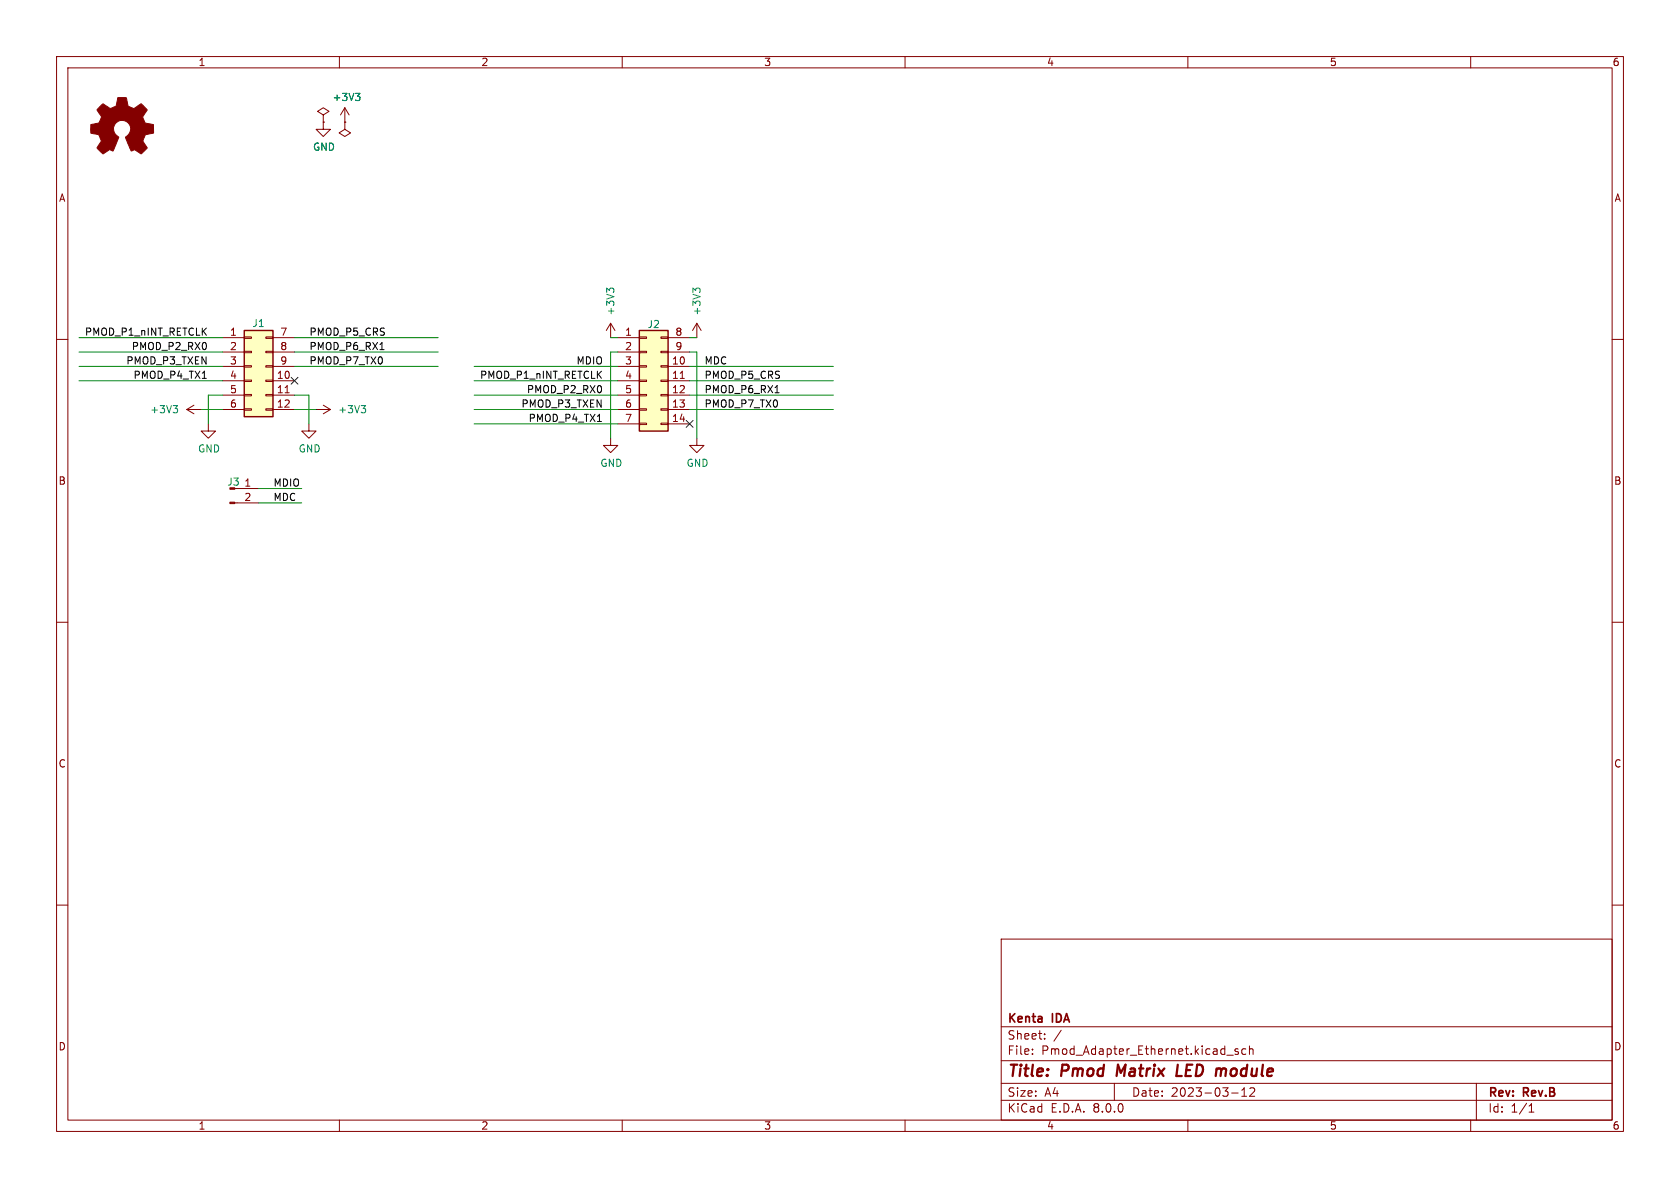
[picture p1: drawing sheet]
<svg xmlns="http://www.w3.org/2000/svg" width="297mm" height="210mm" viewBox="0 0 297 210" stroke-linecap="round" stroke-linejoin="round" font-family="sans-serif">
<g fill="none" stroke="#840000" stroke-width=".18">
<path d="M10 10h277v190h-277zM12 12h273v186h-273zM60 10v2M110 10v2M160 10v2M210 10v2M260 10v2M61 21.6v1.3l1 .6-1 .6-1.1-.6 1.1-.6M61 21.6h.1M10 60h2M285 60h2M54.6 74.9v1.3h1.3l-1.3 1.3-1.3-1.3h1.3"/>
<path d="M10 110h2M285 110h2M10 160h2M285 160h2M177 166h108v32h-108zM60 198v2M110 198v2M160 198v2M177 194.5h108M177 191.5h108M177 187.5h108M177 181.5h108"/>
<path d="M182.5 186.3v.1M182.5 185.5v.1M184.7 183.6v.1M184.7 182.8v.1M187.6 182.1l-1.3 2M197 191.5v3M210 198v2M216.9 186.5h1.1M217.7 193.2h1.2M218.9 185.5l-.4-.1-.2 .2 .1 .2 .5 .2v.3h-.6M219.5 193.8h.9M219.5 192.7l.5-.4v1.5"/>
<path d="M220.2 185.5l-.4-.1-.3 .3v.4l.2 .2h.5M220.9 185.5l.2-.1 .4 .1v.9M220.9 184.9v1.5M221 192.4l.5-.1 .2 .1 .1 .3-.9 1.1h.9M260 198v2M261 191.5v6.5M270.3 196.6h.9M270.3 195.5l.4-.4v1.5"/>
</g>
<path d="M197.6 188.2l-.2 2M208.2 188.2l-.2 2h.9M216.2 188.9l.5 .1" fill="none" stroke="#840000" stroke-width=".4"/>
<path d="M43.2 58.4h5.1v15.3h-5.1z" fill="#ffffc2"/>
<g fill="none" stroke="#840000" stroke-width=".18">
<path d="M39.4 59.7h3.8M43.2 59.6h1.2v.2h-1.2zM47 59.6h1.3v.2h-1.3zM48.3 59.7h3.8M33 72.4h2.6M33 72.4l1.3 .8M34.3 71.6l-1.3 .8M39.4 67.3h3.8M39.4 69.9h3.8M39.4 72.4h3.8M39.4 62.2h3.8M39.4 64.8h3.8"/>
<path d="M43.2 72.3h1.2v.2h-1.2zM43.2 69.7h1.2v.3h-1.2zM43.2 67.2h1.2v.2h-1.2zM43.2 64.6h1.2v.3h-1.2zM43.2 62.1h1.2v.3h-1.2zM47 72.3h1.3v.2h-1.3zM47 69.7h1.3v.3h-1.3zM47 67.2h1.3v.2h-1.3zM47 64.6h1.3v.3h-1.3zM47 62.1h1.3v.3h-1.3zM48.3 67.3h3.8M48.3 69.9h3.8"/>
<path d="M48.3 72.4h3.8M48.3 62.2h3.8M48.3 64.8h3.8M50.4 69.4h.7"/>
</g>
<path d="M43.2 58.4h5.1v15.3h-5.1z" fill="none" stroke="#840000" stroke-width=".25"/>
<path d="M30.6 71.7h.8l-.4 .5M31.2 72.2l.2 .2v.3l-.2 .3" fill="none" stroke="#008484" stroke-width=".18"/>
<path d="M113 58.4h5.1v17.8h-5.1z" fill="#ffffc2"/>
<g fill="none" stroke="#840000" stroke-width=".18">
<path d="M61 19.1l-.8 1.2M61 19.1v2.5M61 19.1l.7 1.2M57.1 21.6v1.3h1.3l-1.3 1.2-1.2-1.2h1.2M57.1 20.3l1.1-.6-1.1-.6-1 .6 1 .6v1.3M57.1 21.6h.1M61 21.6h.1M107.9 57.2l-.7 1.2M107.9 57.2v2.5M107.9 57.2l.8 1.2M109.2 59.7h3.8M113 59.6h1.3v.2h-1.3z"/>
<path d="M116.8 59.6h1.3v.2h-1.3zM118.1 59.7h3.8M123.2 57.2l-.8 1.2M123.2 57.2v2.5M123.2 57.2l.8 1.2M36.8 74.9v1.3h1.3l-1.3 1.3-1.2-1.3h1.2M55.9 72.4h2.5M57.1 71.6l1.3 .8M58.4 72.4l-1.3 .8M107.9 77.5v1.2h1.3l-1.3 1.3-1.2-1.3h1.2M109.2 64.8h3.8M109.2 67.3h3.8"/>
<path d="M109.2 69.9h3.8M109.2 72.4h3.8M109.2 74.9h3.8M109.2 62.2h3.8M113 74.8h1.3v.3h-1.3zM113 72.3h1.3v.2h-1.3zM113 69.7h1.3v.3h-1.3zM113 67.2h1.3v.2h-1.3zM113 64.6h1.3v.3h-1.3zM113 62.1h1.3v.3h-1.3zM116.8 74.8h1.3v.3h-1.3zM116.8 72.3h1.3v.2h-1.3z"/>
<path d="M116.8 69.7h1.3v.3h-1.3zM116.8 67.2h1.3v.2h-1.3zM116.8 64.6h1.3v.3h-1.3zM116.8 62.1h1.3v.3h-1.3zM118.1 64.8h3.8M118.1 67.3h3.8M118.1 69.9h3.8M118.1 72.4h3.8M118.1 74.9h3.8M118.1 62.2h3.8M120.3 66.9h.7M123.2 77.5v1.2h1.3l-1.3 1.3-1.3-1.3h1.3"/>
<path d="M41.5 88.9h4.2M41.9 86.4h3.8"/>
</g>
<path d="M113 58.4h5.1v17.8h-5.1z" fill="none" stroke="#840000" stroke-width=".25"/>
<path d="M62.9 16.5h.7l-.4 .5M63.4 17l.2 .2v.3l-.2 .3M107.7 51.2l.3-.3h.3l.2 .3M107.7 51.4l-.4-.5v.8M123 51.4l-.5-.5v.8M123 51.2l.2-.3h.3l.3 .3M63.9 71.7h.7l-.4 .5M64.4 72.2l.2 .2v.3l-.2 .3" fill="none" stroke="#008484" stroke-width=".18"/>
<g fill="#840000" stroke="#840000" stroke-width=".18">
<path d="M17.9 18.6l.3-.3 .9 .6a.62 .62 0 0 0 1 0l.2-.1a1.62 1.62 0 0 0 .5-1.3l.1-.3 1.4 .1 .2 .7a.74 .74 0 0 0 .7 1l.5 .2 1.3-.9 1 1.1-.4 .7a.75 .75 0 0 0-.1 1.2l.2 .4 1.4 .3 .1 1.5-1.5 .3v.1a1.23 1.23 0 0 0-.3 1.2l.6 1-.1 .2-1 .9-.8-.5a.54 .54 0 0 0-.8 0l-1.1-2.4a2.33 2.33 0 0 0 .9-1.9 1.54 1.54 0 0 0-2.5-.7 1.54 1.54 0 0 0 .4 2.6l-1.1 2.4a.69 .69 0 0 0-1.1 .1l-.6 .4-1.1-1.1 .8-1.2-.2-.5a.71 .71 0 0 0-.9-.7l-.7-.2v-1.5l.4-.1a1.11 1.11 0 0 0 1.2-.7 .72 .72 0 0 0-.2-1.2l-.4-.6z"/>
<path d="M40.6 88.8h.9v.2h-.9z"/>
</g>
<path d="M35.8 66.9h.7M67.2 61.8h.7M105.6 74.5h.7M137 69.4h.7" fill="none" stroke="#000" stroke-width=".18"/>
<g fill="none" stroke="#008400" stroke-width=".18">
<path d="M14 59.7h25.4M52.1 59.7h25.4M107.9 59.7h1.3M121.9 59.7h1.3M14 62.2h25.4M14 67.3h25.4M14 64.8h25.4M35.6 72.4h3.8M39.4 69.9h-2.6v5M52.1 62.2h25.4M52.1 69.9h2.5v5M52.1 64.8h25.4"/>
<path d="M52.1 72.4h3.8M83.8 67.3h25.4M83.8 69.9h25.4M83.8 64.8h25.4M83.8 72.4h25.4M83.8 74.9h25.4M109.2 62.2h-1.3v15.3M121.9 62.2h1.3v15.3M121.9 67.3h25.4M121.9 69.9h25.4M121.9 64.8h25.4M121.9 72.4h25.4"/>
<path d="M45.7 86.4h7.6M45.7 88.9h7.6"/>
</g>
<path d="M51.5 66.7l1.2 1.2M52.7 66.7l-1.2 1.2M121.3 74.3l1.2 1.2M122.5 74.3l-1.2 1.2" fill="none" stroke="#000084" stroke-width=".18"/>
<g font-size="2.8" fill="#840000">
<text x="178" y="190.9">Title:</text>
<text x="187.7" y="190.9">Pmod</text>
<text x="198.3" y="190.9">Matrix</text>
<text x="209.6" y="190.9">LED</text>
<text x="217.4" y="190.9">module</text>
</g>
<g font-size="2.1" fill="#840000">
<text x="178" y="184">Sheet:</text>
<text x="178" y="181.2">Kenta</text>
<text x="186.1" y="181.2">IDA</text>
<text x="178" y="186.7">File:</text>
<text x="184.1" y="186.7">Pmod_Adapter_Ethernet.kicad_sch</text>
<text x="178" y="196.9">KiCad</text>
<text x="178" y="194.1">Size:</text>
<text x="184.7" y="194.1">A4</text>
<text x="185.7" y="196.9">E.D.A.</text>
<text x="193.3" y="196.9">8.0.0</text>
<text x="200" y="194.1">Date:</text>
<text x="207" y="194.1">2023-03-12</text>
<text x="263" y="194.3">Rev:</text>
<text x="263" y="196.9">Id:</text>
<text x="267.1" y="196.9">1/1</text>
<text x="269.4" y="194.3">Rev.B</text>
</g>
<g font-size="1.8" fill="#840000">
<text x="35" y="11.9">1</text>
<text x="85" y="11.9">2</text>
<text x="135" y="11.9">3</text>
<text x="185" y="11.9">4</text>
<text x="235" y="11.9">5</text>
<text x="285" y="11.9">6</text>
<text x="10.3" y="35.9">A</text>
<text x="285.3" y="35.9">A</text>
<text x="40.6" y="59.4">1</text>
<text x="49.5" y="59.4">7</text>
<text x="110.4" y="59.4">1</text>
<text x="119.3" y="59.4">8</text>
<text x="40.6" y="62">2</text>
<text x="40.6" y="64.5">3</text>
<text x="49.5" y="62">8</text>
<text x="49.5" y="64.5">9</text>
<text x="110.4" y="62">2</text>
<text x="110.4" y="64.5">3</text>
<text x="118.7" y="64.5">10</text>
<text x="119.3" y="62">9</text>
<text x="40.6" y="67.1">4</text>
<text x="40.6" y="69.6">5</text>
<text x="48.9" y="67.1">10</text>
<text x="48.9" y="69.6">11</text>
<text x="110.4" y="67.1">4</text>
<text x="110.4" y="69.6">5</text>
<text x="118.7" y="67.1">11</text>
<text x="118.7" y="69.6">12</text>
<text x="40.6" y="72.1">6</text>
<text x="48.9" y="72.1">12</text>
<text x="110.4" y="72.1">6</text>
<text x="110.4" y="74.7">7</text>
<text x="118.7" y="72.1">13</text>
<text x="118.7" y="74.7">14</text>
<text x="10.3" y="85.9">B</text>
<text x="43.1" y="86.1">1</text>
<text x="43.1" y="88.6">2</text>
<text x="285.3" y="85.9">B</text>
<text x="10.3" y="135.9">C</text>
<text x="285.3" y="135.9">C</text>
<text x="10.3" y="185.9">D</text>
<text x="285.3" y="185.9">D</text>
<text x="35" y="199.9">1</text>
<text x="85" y="199.9">2</text>
<text x="135" y="199.9">3</text>
<text x="185" y="199.9">4</text>
<text x="235" y="199.9">5</text>
<text x="285" y="199.9">6</text>
</g>
<g font-size="1.8" fill="#008484">
<text x="58.7" y="18.1">+3V3</text>
<text x="55.2" y="26.8">GND</text>
<text x="44.5" y="58">J1</text>
<text x="108.8" y="55.9" transform="rotate(-90 108.8 55.9)">+3V3</text>
<text x="114.4" y="58.2">J2</text>
<text x="124.1" y="55.9" transform="rotate(-90 124.1 55.9)">+3V3</text>
<text x="26.5" y="73.3">+3V3</text>
<text x="59.7" y="73.3">+3V3</text>
<text x="34.9" y="80.2">GND</text>
<text x="52.7" y="80.2">GND</text>
<text x="106" y="82.7">GND</text>
<text x="121.3" y="82.7">GND</text>
<text x="40.1" y="86.1">J3</text>
</g>
<g font-size="1.8">
<text x="14.9" y="59.4">PMOD_P1_nINT_RETCLK</text>
<text x="54.6" y="59.4">PMOD_P5_CRS</text>
<text x="22.2" y="64.5">PMOD_P3_TXEN</text>
<text x="23.2" y="62">PMOD_P2_RX0</text>
<text x="54.6" y="64.5">PMOD_P7_TX0</text>
<text x="54.6" y="62">PMOD_P6_RX1</text>
<text x="101.8" y="64.5">MDIO</text>
<text x="124.5" y="64.5">MDC</text>
<text x="23.5" y="67">PMOD_P4_TX1</text>
<text x="84.8" y="67">PMOD_P1_nINT_RETCLK</text>
<text x="93.1" y="69.6">PMOD_P2_RX0</text>
<text x="124.5" y="69.6">PMOD_P6_RX1</text>
<text x="124.5" y="67">PMOD_P5_CRS</text>
<text x="92.1" y="72.1">PMOD_P3_TXEN</text>
<text x="93.4" y="74.7">PMOD_P4_TX1</text>
<text x="124.5" y="72.1">PMOD_P7_TX0</text>
<text x="48.3" y="88.6">MDC</text>
<text x="48.3" y="86.1">MDIO</text>
</g>
</svg>
